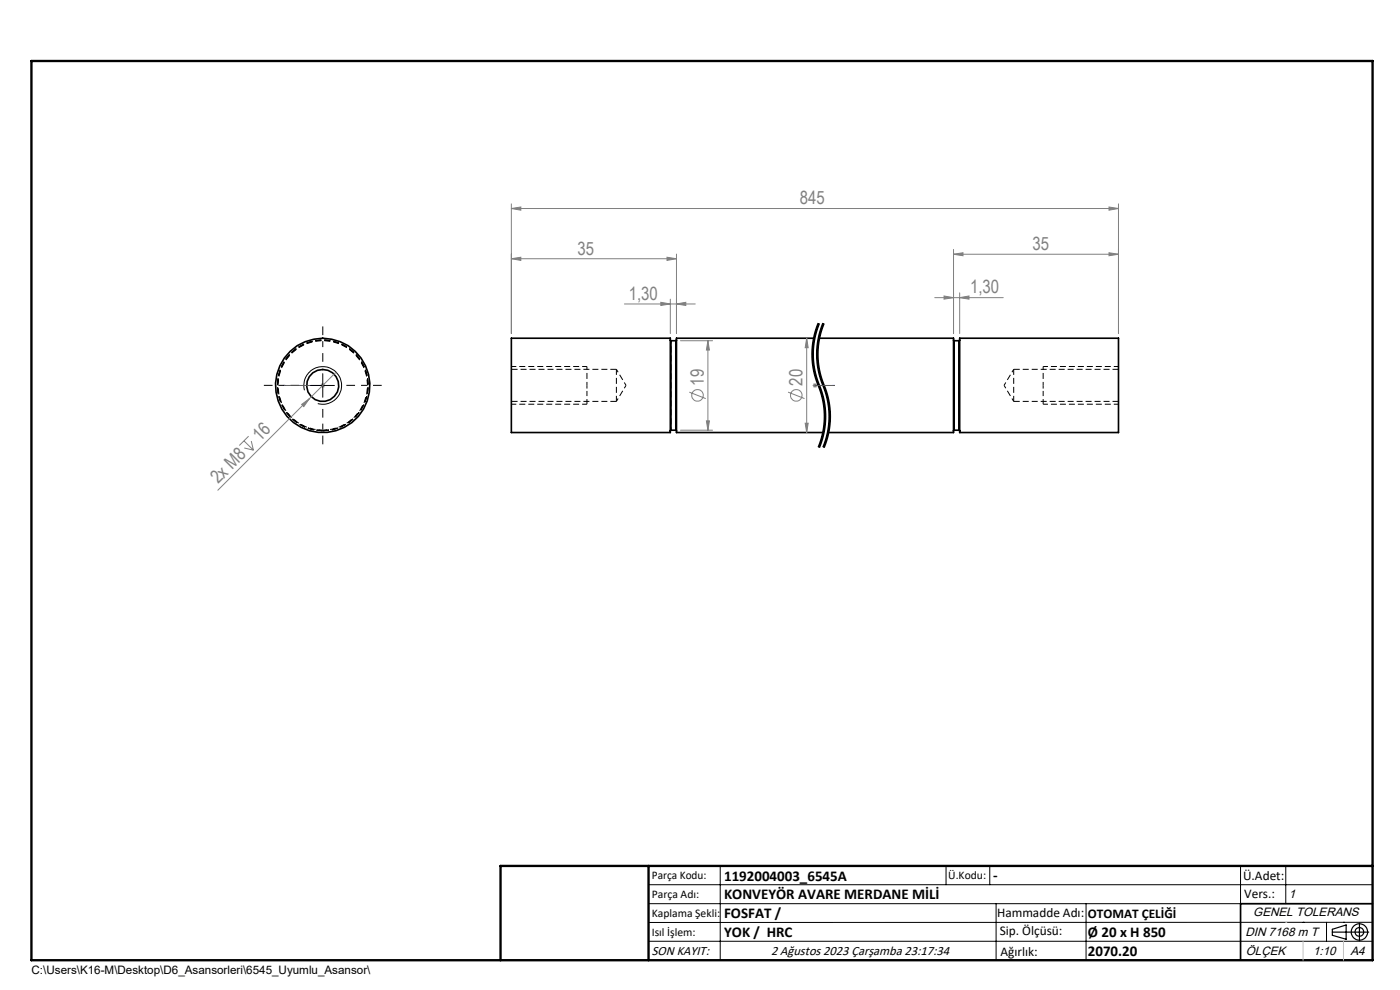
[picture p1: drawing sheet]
<svg xmlns="http://www.w3.org/2000/svg" width="297mm" height="210mm" viewBox="0 0 297 210" stroke-linecap="round" stroke-linejoin="round" font-family="sans-serif">
<path d="M215 78.3v6.8M130.8 85.1v-6.8" fill="none" stroke="#000" stroke-width=".21" stroke-dasharray="1.3 .6" stroke-dashoffset=".1" stroke-linecap="butt"/>
<path d="M215 78.3l-2 3.4M124.5 81.7v1.2M130.8 85.1l2-3.4M132.8 81.7l-2-3.4M213 81.7l2 3.4M221.3 81.7v1.2" fill="none" stroke="#000" stroke-width=".21" stroke-dasharray="1.3 .6" stroke-dashoffset=".6" stroke-linecap="butt"/>
<path d="M130.8 78.3h-22.3M237.3 78.3h-22.3M68.5 91.4a9.6 9.6 0 0 1-8.7-13.9 9.6 9.6 0 0 1 16.3-1.6 9.6 9.6 0 0 1-5.7 15.3l-1.9 .2M108.5 85.1h22.3M215 85.1h22.3" fill="none" stroke="#000" stroke-width=".21" stroke-dasharray="1.3 .6" stroke-linecap="butt"/>
<path d="M142.3 72.2v19M143.4 72.2v19M202.4 72.2v19M203.5 72.2v19" fill="none" stroke="#000" stroke-width=".21" stroke-dasharray="1.3 .6" stroke-dashoffset=".7" stroke-linecap="butt"/>
<g fill="none" stroke="#000" stroke-width=".35">
<path d="M108.5 71.7h33.7v20h-33.7zM142.2 72.1l.1 .2M142.3 72.3v19M142.3 72.3h1.1M143.4 72.3v19M143.5 72.1l-.1 .2M172.7 71.7h-29.2v20h31.2M173.7 71.7h28.6v20h-26.7M202.3 72.1l.1 .2M202.4 72.3v19M202.4 72.3h1M203.4 72.3v19"/>
<path d="M203.6 72.1l-.2 .2M203.6 71.7h33.7v20h-33.7zM142.3 91.3l-.1 .1M142.3 91.3h1.1M143.4 91.3l.1 .1M202.4 91.3l-.1 .1M202.4 91.3h1M203.4 91.3l.2 .1M291.2 191.7h-28v12"/>
<circle cx="68.4" cy="81.8" r="3.4"/>
<circle cx="68.5" cy="81.8" r="10"/>
</g>
<path d="M68.5 91.2a9.5 9.5 0 0 1-8.5-13.7 9.5 9.5 0 0 1 16-1.5 9.5 9.5 0 0 1-5.7 15.1l-1.8 .1" fill="none" stroke="#000" stroke-width=".21" stroke-dasharray="1.3 .6" stroke-dashoffset=".4" stroke-linecap="butt"/>
<g fill="none" stroke="#808080" stroke-width=".21">
<path d="M108.5 44.2l2-.3v.7zM108.5 54.9l2-.3v.6zM108.5 43.2v27.6M108.5 44.2h128.8M108.5 54.9h35M141.5 54.6l2 .3-2 .3zM143.5 53.9v16.9M202.3 53.9l2-.3v.6zM202.3 52.9v17.9M202.3 53.9h35M235.3 43.9l2 .3-2 .4zM235.3 53.6l2 .3-2 .3z"/>
<path d="M237.3 43.2v27.6M71.3 78.9l-5.7 5.7M132.5 64.5h15M140.2 64.1l2 .4-2 .3zM142.2 63.5v7.3M143.5 64.5l2-.4v.7zM144.4 72.3h6.8M150.2 72.3l.3 2h-.6zM150.2 72.3v19M171.1 71.7l.4 2.1h-.7zM171.1 71.7v20M198.3 63.1h14.5"/>
<path d="M200.3 62.8l2 .3-2 .4zM203.6 63.1l2-.3v.7zM203.6 62.1v8.7M51.8 93.5l2 2M51.8 95l2 .5M52.7 92.5l-1.9 2M53.3 93.5l.5 2M64 85.8l1.6-1.2-1.1 1.6zM65.6 84.6l-19.4 19.4M67.9 81.8h1.1M68.1 81.4l.7 .7M68.5 81.3v1"/>
<path d="M68.8 81.4l-.7 .7M144.4 91.3h6.8M146.2 83.2l3.5 1.4M149.9 89.3h.6l-.3 2zM167.2 83.2l3.5 1.4M170.8 89.8h.7l-.4 1.9zM172.4 81.8h1M172.5 81.4l.7 .7M172.9 81.3v1M173.2 81.4l-.7 .7"/>
<circle cx="148" cy="83.9" r="1.23"/>
<circle cx="168.9" cy="83.9" r="1.23"/>
</g>
<g fill="none" stroke="#000" stroke-width=".21">
<path d="M68.5 79.3v5M172.2 74.9a20.3 20.3 0 0 0 1.9 8.6l.4 1.7M172.6 76v.6M172.6 76.6l.5 2.9M173.1 69.6a17.3 17.3 0 0 0-.9 5.3M173.1 79.5l.4 1.1M173.2 74.9l.1 1.7 .3 2.4 1.9 6.2M173.5 68.5l-.4 1.1M173.6 76v.6M173.6 76.6l.5 2.9M173.7 68.6a17.8 17.8 0 0 0 .5 14.5 17.1 17.1 0 0 1-.5 11.8M173.9 68.6l-.6 1.7-.5 2.3-.2 3.4"/>
<path d="M174.1 69.6a17.3 17.3 0 0 0-.9 5.3M174.1 79.5l.4 1.1M174.5 69.7l-.7 2.9-.2 3.4M174.5 68.5l-.4 1.1M174.7 68.6a17.8 17.8 0 0 0 .5 14.5 17.1 17.1 0 0 1-.5 11.8M174.9 68.6l-.4 1.1M64.6 82.8a4 4 0 0 1 3.5-5 4 4 0 0 1 4.3 4.3 4 4 0 0 1-5 3.5M66 81.8h4.9M173.5 80.6l.3 .8M173.8 81.4l.1 .3zM173.9 81.7l.2 .5M174.1 94.4l-.2 .6"/>
<path d="M174.1 82.2a17.3 17.3 0 0 1 1 4.6M174.1 93.2l-.6 1.7M174.5 80.6a19.7 19.7 0 0 1 1.6 6.2M174.5 85.1a17 17 0 0 1 0 6.4M174.5 91.5l-.4 1.7M175.1 93.2l-.6 1.7M175.1 89.8l-.3 2.4-.7 2.2M175.1 86.9v2.9M175.5 85.1l.3 2.9M175.5 91.5l-.4 1.7M175.8 88v.6M175.8 88.6l-.3 2.9"/>
<path d="M176.1 89.8l-.5 2.9-.7 2.3M176.1 86.9v2.9M137.6 187.7h153.6M137.6 191.7h153.6M137.6 199.7h153.6M152.8 183.7v20M200.7 183.7v4M210 183.7v4M211.3 191.7v12M230.4 191.7v12M263.2 183.7v20M272.8 183.7v8"/>
<path d="M276.4 195.6h.1M281.4 195.6v4.1M285 195.6h.1M291.2 195.6l-153.6 .1"/>
</g>
<path d="M124.5 82.9v2.8M221.3 82.9v2.8" fill="none" stroke="#000" stroke-width=".21" stroke-dasharray="1.3 .6" stroke-dashoffset=".2" stroke-linecap="butt"/>
<path d="M124.5 77.7v4M221.3 77.7v4" fill="none" stroke="#000" stroke-width=".21" stroke-dasharray="1.3 .6" stroke-dashoffset=".5" stroke-linecap="butt"/>
<path d="M173.7 68.6a17.1 17.1 0 0 0 0 13.1M174.7 68.6a17.1 17.1 0 0 0 0 13.1M173.7 81.7a17.1 17.1 0 0 1 0 13.2M174.7 81.7a17.1 17.1 0 0 1 0 13.2" fill="none" stroke="#000" stroke-width=".21" stroke-dasharray="6.3 1.3 1.3 1.3" stroke-dashoffset="1.5" stroke-linecap="butt"/>
<g fill="none" stroke="#000" stroke-width=".25">
<path d="M282.6 197.7h7.8M282.6 197.1l3-.9v3l-3-.8zM288.4 195.8v3.8M106.2 203.7h185"/>
<circle cx="288.4" cy="197.7" r="1.74"/>
<circle cx="288.4" cy="197.7" r=".93"/>
</g>
<path d="M60.1 81.8h.5h-.5M60.1 81.8h8.4M68.4 81.8h.2zM68.5 81.8h.1M172.8 81.8h.2zM172.9 81.8h.1M172.9 81.8h4.2M177.1 81.8h-.5h.5" fill="none" stroke="#00f" stroke-width=".21"/>
<path d="M68.5 76.7v-7.5M63.5 81.7h-7.5M68.5 86.7v7.5M73.5 81.7h7.5" fill="none" stroke="#000" stroke-width=".21" stroke-dasharray="15.2 1.3 1.3 1.3" stroke-dashoffset="13.4" stroke-linecap="butt"/>
<path d="M124.5 77.7h-16M237.3 77.7h-16M108.5 85.7h16M221.3 85.7h16" fill="none" stroke="#000" stroke-width=".21" stroke-dasharray="1.3 .6" stroke-dashoffset=".3" stroke-linecap="butt"/>
<path d="M6.7 12.9h284.5v190.8h-284.5zM137.6 183.7v20M291.2 183.7h-185v20" fill="none" stroke="#000" stroke-width=".5"/>
<path d="M276.4 199.7v4M285 199.7v4" fill="none" stroke="#c0c0c0" stroke-width=".21"/>
<path d="M272.8 195.6h.1" fill="none" stroke="#c0c0c0" stroke-width=".25"/>
<g fill="#00f">
<path d="M176.6 81.8h.5zM172.8 81.8h.2z"/>
<path d="M68.4 81.8h.2zM60.1 81.8h.5z"/>
</g>
<g fill="#808080">
<path d="M64 85.8l1.6-1.2-1.1 1.6z"/>
<path d="M235.3 43.9l2 .3-2 .4zM108.5 44.2l2-.3v.7zM143.5 64.5l2-.4v.7zM140.2 64.1l2 .4-2 .3zM141.5 54.6l2 .3-2 .3zM108.5 54.9l2-.3v.6z"/>
<path d="M202.3 53.9l2-.3v.6zM235.3 53.6l2 .3-2 .3zM200.3 62.8l2 .3-2 .4zM203.6 63.1l2-.3v.7z"/>
<path d="M150.2 72.3l.3 2h-.6zM149.9 89.3h.6l-.3 2zM171.1 71.7l.4 2.1h-.7zM170.8 89.8h.7l-.4 1.9z"/>
</g>
<g font-size="3.9" fill="#808080">
<text x="169.7" y="43.4">845</text>
<text x="219" y="53">35</text>
<text x="122.5" y="54">35</text>
<text x="133.4" y="63.6">1,30</text>
<text x="205.8" y="62.2">1,30</text>
<text x="149.3" y="81.8" transform="rotate(-90 149.3 81.8)">19</text>
<text x="170.3" y="81.8" transform="rotate(-90 170.3 81.8)">20</text>
<text x="55.2" y="93.8" transform="rotate(-45 55.2 93.8)">16</text>
<text x="46.3" y="102.8" transform="rotate(-45 46.3 102.8)">2x M8</text>
</g>
<g font-size="3.2">
<text x="153.6" y="186.8">1192004003_6545A</text>
<text x="153.6" y="190.8">KONVEYÖR AVARE MERDANE MİLİ</text>
<text x="210.7" y="186.6">-</text>
<text x="153.6" y="194.8">FOSFAT /</text>
<text x="153.6" y="198.8">YOK / HRC</text>
<text x="230.8" y="198.7">Ø 20 x H 850</text>
<text x="230.8" y="202.8">2070.20</text>
</g>
<g font-size="2.8">
<text x="263.7" y="186.7">Ü.Adet:</text>
<text x="263.9" y="190.5">Vers.:</text>
<text x="211.5" y="194.5">Hammadde Adı:</text>
<text x="230.8" y="194.7">OTOMAT ÇELİĞİ</text>
<text x="138.3" y="202.6">SON KAYIT:</text>
<text x="163.6" y="202.6">2 Ağustos 2023 Çarşamba 23:17:34</text>
<text x="212.1" y="198.4">Sip. Ölçüsü:</text>
<text x="212.2" y="202.7">Ağırlık:</text>
</g>
<g font-size="2.6">
<text x="273.4" y="190.4">1</text>
<text x="265.9" y="194.4">GENEL TOLERANS</text>
<text x="264.2" y="198.5">DIN 7168 m T</text>
<text x="264.3" y="202.6">ÖLÇEK</text>
<text x="278.5" y="202.6">1:10</text>
<text x="286.5" y="202.6">A4</text>
</g>
<g font-size="2.5">
<text x="138.3" y="186.4">Parça Kodu:</text>
<text x="138.3" y="190.5">Parça Adı:</text>
<text x="201.2" y="186.5">Ü.Kodu:</text>
<text x="138.3" y="194.5">Kaplama Şekli:</text>
<text x="138.3" y="198.6">Isıl İşlem:</text>
<text x="6.7" y="206.7">C:\Users\K16-M\Desktop\D6_Asansorleri\6545_Uyumlu_Asansor\</text>
</g>
</svg>
